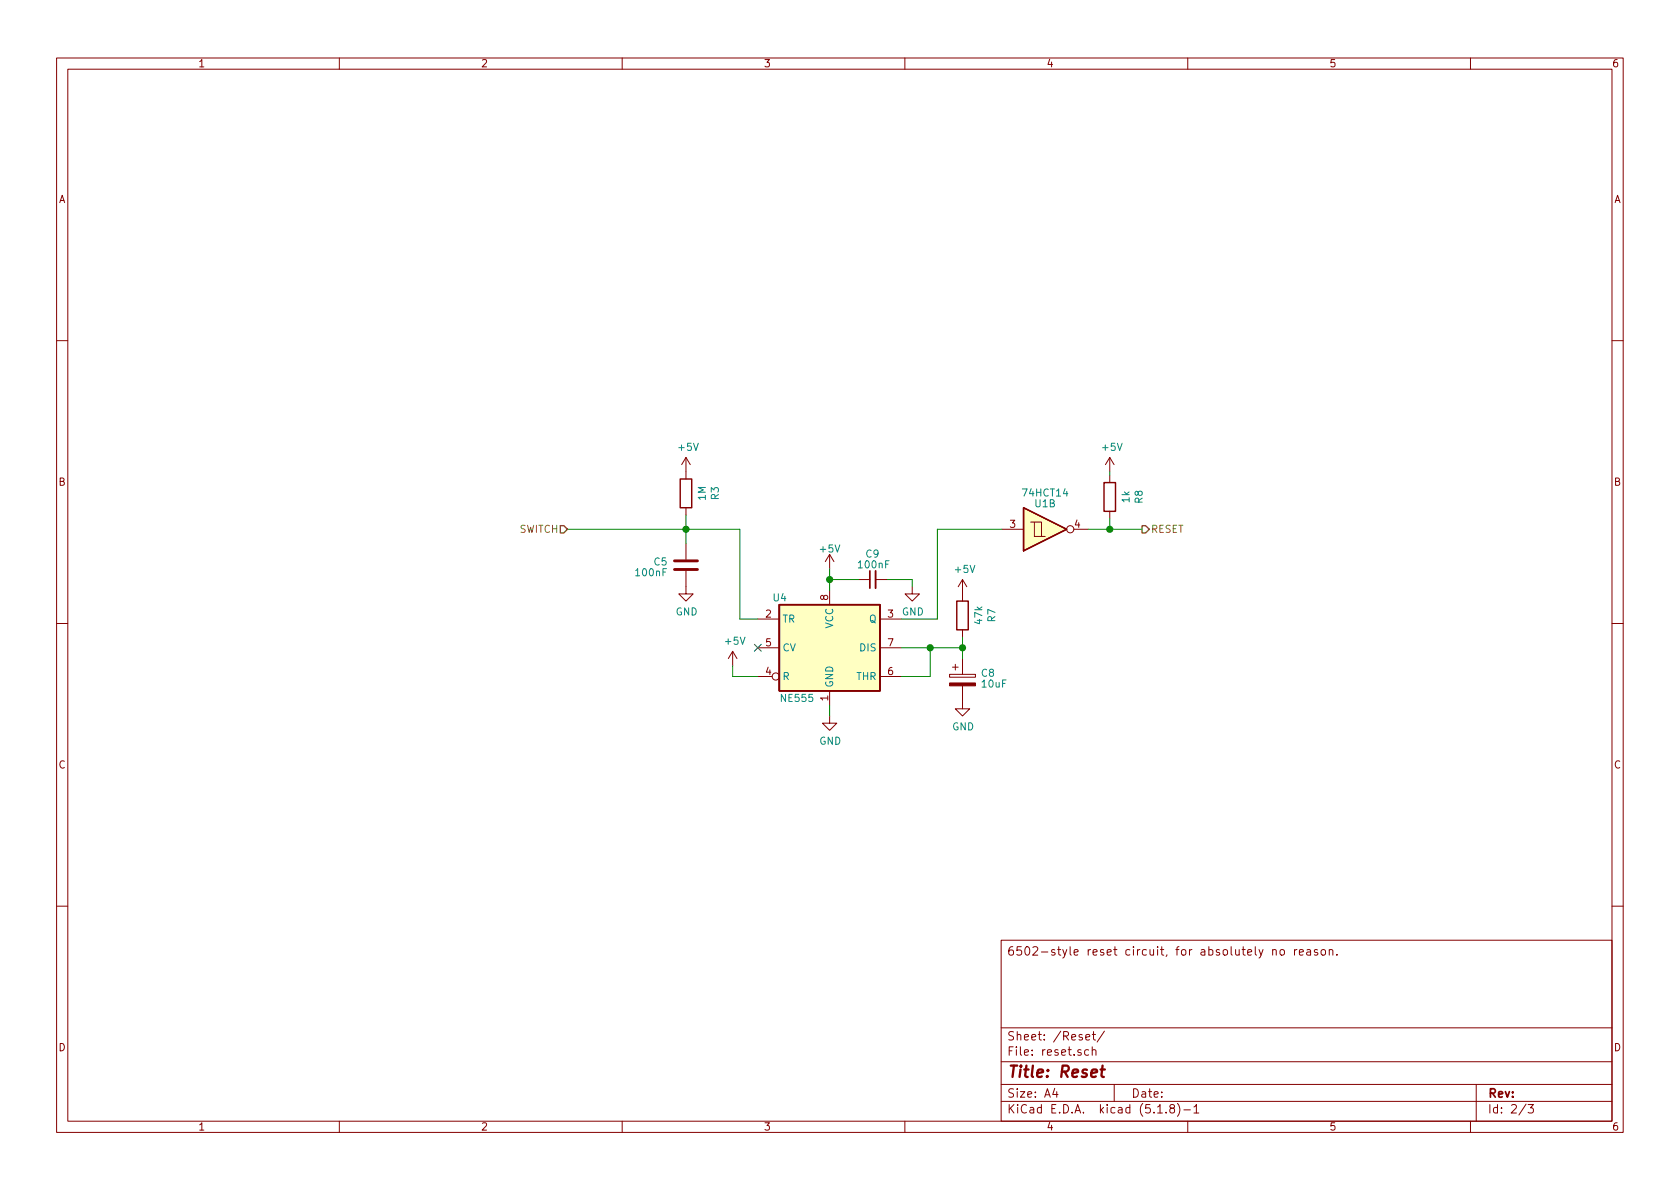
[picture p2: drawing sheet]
EESchema Schematic File Version 4
EELAYER 30 0
EELAYER END
$Descr A4 11693 8268
encoding utf-8
Sheet 3 3
Title "Reset"
Date ""
Rev ""
Comp ""
Comment1 ""
Comment2 ""
Comment3 ""
Comment4 "6502-style reset circuit, for absolutely no reason."
$EndDescr
$Comp
L Timer:LM555xN U4
U 1 1
P 5775 4500
F 0 "U4" H 5375 4850 50  0000 L CNN
F 1 "NE555" H 5425 4150 50  0000 L CNN
F 2 "Package_DIP:DIP-8_W7.62mm_Socket_LongPads" H 5775 4500 50  0001 C CNN
F 3 "" H 5775 4500 50  0001 C CNN
	1    5775 4500
	1    0    0    -1  
$EndComp
$Comp
L Device:C C5
U 1 1
P 4775 3925
F 0 "C5" H 4900 3950 50  0000 L CNN
F 1 "100nF" H 4900 3875 50  0000 L CNN
F 2 "Capacitor_THT:C_Disc_D4.7mm_W2.5mm_P5.00mm" H 4813 3775 50  0001 C CNN
F 3 "" H 4775 3925 50  0001 C CNN
	1    4775 3925
	-1   0    0    -1  
$EndComp
$Comp
L Device:CP C8
U 1 1
P 6700 4725
F 0 "C8" H 6825 4775 50  0000 L CNN
F 1 "10uF" H 6825 4700 50  0000 L CNN
F 2 "Capacitor_THT:CP_Radial_D5.0mm_P2.00mm" H 6738 4575 50  0001 C CNN
F 3 "" H 6700 4725 50  0001 C CNN
	1    6700 4725
	1    0    0    -1  
$EndComp
NoConn ~ 5275 4500
Wire Wire Line
	6275 4500 6475 4500
Wire Wire Line
	6475 4700 6275 4700
$Comp
L power:GND #PWR0117
U 1 1
P 6700 4875
F 0 "#PWR0117" H 6700 4625 50  0001 C CNN
F 1 "GND" H 6705 4702 50  0000 C CNN
F 2 "" H 6700 4875 50  0001 C CNN
F 3 "" H 6700 4875 50  0001 C CNN
	1    6700 4875
	1    0    0    -1  
$EndComp
$Comp
L 74xx:74HC14 U?
U 2 1
P 7275 3675
AR Path="/6690FC23" Ref="U?"  Part="2" 
AR Path="/668EADC6/6690FC23" Ref="U1"  Part="2" 
F 0 "U1" H 7275 3500 50  0000 C CNN
F 1 "74HCT14" H 7275 3425 50  0000 C CNN
F 2 "Package_DIP:DIP-14_W7.62mm_Socket_LongPads" H 7275 3675 50  0001 C CNN
F 3 "http://www.ti.com/lit/gpn/sn74HC14" H 7275 3675 50  0001 C CNN
	2    7275 3675
	1    0    0    1   
$EndComp
Text HLabel 7950 3675 2    50   Output ~ 0
RESET
Wire Wire Line
	3950 3675 4775 3675
Text HLabel 3950 3675 0    50   Input ~ 0
SWITCH
$Comp
L power:+5V #PWR0116
U 1 1
P 4775 3275
F 0 "#PWR0116" H 4775 3125 50  0001 C CNN
F 1 "+5V" H 4790 3448 50  0000 C CNN
F 2 "" H 4775 3275 50  0001 C CNN
F 3 "" H 4775 3275 50  0001 C CNN
	1    4775 3275
	1    0    0    -1  
$EndComp
$Comp
L Device:R R?
U 1 1
P 6700 4275
AR Path="/6697620F" Ref="R?"  Part="1" 
AR Path="/666B7C2B/6697620F" Ref="R?"  Part="1" 
AR Path="/668EADC6/6697620F" Ref="R7"  Part="1" 
F 0 "R7" V 6493 4275 50  0000 C CNN
F 1 "47k" V 6584 4275 50  0000 C CNN
F 2 "resistor:R_Axial_DIN0207_L6.3mm_D2.5mm_P10.16mm_Horizontal" V 6630 4275 50  0001 C CNN
F 3 "~" H 6700 4275 50  0001 C CNN
	1    6700 4275
	-1   0    0    1   
$EndComp
Wire Wire Line
	6700 4500 6475 4500
Connection ~ 6475 4500
Wire Wire Line
	6475 4500 6475 4700
$Comp
L power:GND #PWR0119
U 1 1
P 4775 4075
F 0 "#PWR0119" H 4775 3825 50  0001 C CNN
F 1 "GND" H 4780 3902 50  0000 C CNN
F 2 "" H 4775 4075 50  0001 C CNN
F 3 "" H 4775 4075 50  0001 C CNN
	1    4775 4075
	1    0    0    -1  
$EndComp
$Comp
L power:GND #PWR0125
U 1 1
P 5775 4975
F 0 "#PWR0125" H 5775 4725 50  0001 C CNN
F 1 "GND" H 5780 4802 50  0000 C CNN
F 2 "" H 5775 4975 50  0001 C CNN
F 3 "" H 5775 4975 50  0001 C CNN
	1    5775 4975
	1    0    0    -1  
$EndComp
Wire Wire Line
	5775 4975 5775 4900
$Comp
L Device:R R?
U 1 1
P 7725 3450
AR Path="/66985987" Ref="R?"  Part="1" 
AR Path="/666B7C2B/66985987" Ref="R?"  Part="1" 
AR Path="/668EADC6/66985987" Ref="R8"  Part="1" 
F 0 "R8" V 7518 3450 50  0000 C CNN
F 1 "1k" V 7609 3450 50  0000 C CNN
F 2 "resistor:R_Axial_DIN0207_L6.3mm_D2.5mm_P10.16mm_Horizontal" V 7655 3450 50  0001 C CNN
F 3 "~" H 7725 3450 50  0001 C CNN
	1    7725 3450
	-1   0    0    1   
$EndComp
Wire Wire Line
	7725 3600 7725 3675
$Comp
L power:+5V #PWR0126
U 1 1
P 7725 3275
F 0 "#PWR0126" H 7725 3125 50  0001 C CNN
F 1 "+5V" H 7740 3448 50  0000 C CNN
F 2 "" H 7725 3275 50  0001 C CNN
F 3 "" H 7725 3275 50  0001 C CNN
	1    7725 3275
	1    0    0    -1  
$EndComp
$Comp
L power:+5V #PWR0127
U 1 1
P 6700 4125
F 0 "#PWR0127" H 6700 3975 50  0001 C CNN
F 1 "+5V" H 6715 4298 50  0000 C CNN
F 2 "" H 6700 4125 50  0001 C CNN
F 3 "" H 6700 4125 50  0001 C CNN
	1    6700 4125
	1    0    0    -1  
$EndComp
Wire Wire Line
	6700 4575 6700 4500
Wire Wire Line
	6700 4425 6700 4500
Connection ~ 6700 4500
$Comp
L power:+5V #PWR0129
U 1 1
P 5100 4625
F 0 "#PWR0129" H 5100 4475 50  0001 C CNN
F 1 "+5V" H 5115 4798 50  0000 C CNN
F 2 "" H 5100 4625 50  0001 C CNN
F 3 "" H 5100 4625 50  0001 C CNN
	1    5100 4625
	1    0    0    -1  
$EndComp
Wire Wire Line
	5100 4625 5100 4700
Wire Wire Line
	5100 4700 5275 4700
Wire Wire Line
	6975 3675 6525 3675
Wire Wire Line
	4775 3575 4775 3675
Connection ~ 4775 3675
Wire Wire Line
	7725 3275 7725 3300
Wire Wire Line
	5150 4300 5275 4300
Wire Wire Line
	5150 3675 5150 4300
Wire Wire Line
	4775 3675 5150 3675
Wire Wire Line
	4775 3675 4775 3775
$Comp
L Device:R R?
U 1 1
P 4775 3425
AR Path="/669BD56B" Ref="R?"  Part="1" 
AR Path="/666B7C2B/669BD56B" Ref="R?"  Part="1" 
AR Path="/668EADC6/669BD56B" Ref="R3"  Part="1" 
F 0 "R3" V 4568 3425 50  0000 C CNN
F 1 "1M" V 4659 3425 50  0000 C CNN
F 2 "resistor:R_Axial_DIN0207_L6.3mm_D2.5mm_P10.16mm_Horizontal" V 4705 3425 50  0001 C CNN
F 3 "~" H 4775 3425 50  0001 C CNN
	1    4775 3425
	-1   0    0    1   
$EndComp
Connection ~ 7725 3675
Wire Wire Line
	7725 3675 7950 3675
Wire Wire Line
	7575 3675 7725 3675
$Comp
L power:+5V #PWR?
U 1 1
P 5775 3950
AR Path="/66AA001B" Ref="#PWR?"  Part="1" 
AR Path="/666B7C2B/66AA001B" Ref="#PWR?"  Part="1" 
AR Path="/668EADC6/66AA001B" Ref="#PWR0128"  Part="1" 
F 0 "#PWR0128" H 5775 3800 50  0001 C CNN
F 1 "+5V" H 5775 4090 50  0000 C CNN
F 2 "" H 5775 3950 50  0000 C CNN
F 3 "" H 5775 3950 50  0000 C CNN
	1    5775 3950
	1    0    0    -1  
$EndComp
$Comp
L Device:C_Small C?
U 1 1
P 6075 4025
AR Path="/66AA0021" Ref="C?"  Part="1" 
AR Path="/666B7C2B/66AA0021" Ref="C?"  Part="1" 
AR Path="/668EADC6/66AA0021" Ref="C9"  Part="1" 
F 0 "C9" V 6250 3975 50  0000 L CNN
F 1 "100nF" V 6175 3900 50  0000 L CNN
F 2 "Capacitor_THT:C_Disc_D4.7mm_W2.5mm_P5.00mm" H 6075 4025 50  0001 C CNN
F 3 "" H 6075 4025 50  0001 C CNN
	1    6075 4025
	0    -1   -1   0   
$EndComp
Wire Wire Line
	5775 4025 5775 4100
Wire Wire Line
	5775 3950 5775 4025
Connection ~ 5775 4025
$Comp
L power:GND #PWR?
U 1 1
P 6350 4075
AR Path="/66AA002A" Ref="#PWR?"  Part="1" 
AR Path="/666B7C2B/66AA002A" Ref="#PWR?"  Part="1" 
AR Path="/668EADC6/66AA002A" Ref="#PWR0130"  Part="1" 
F 0 "#PWR0130" H 6350 3825 50  0001 C CNN
F 1 "GND" H 6355 3902 50  0000 C CNN
F 2 "" H 6350 4075 50  0001 C CNN
F 3 "" H 6350 4075 50  0001 C CNN
	1    6350 4075
	1    0    0    -1  
$EndComp
Wire Wire Line
	6350 4075 6350 4025
Wire Wire Line
	5775 4025 5975 4025
Wire Wire Line
	6175 4025 6350 4025
Wire Wire Line
	6525 4300 6525 3675
Wire Wire Line
	6275 4300 6525 4300
$EndSCHEMATC
